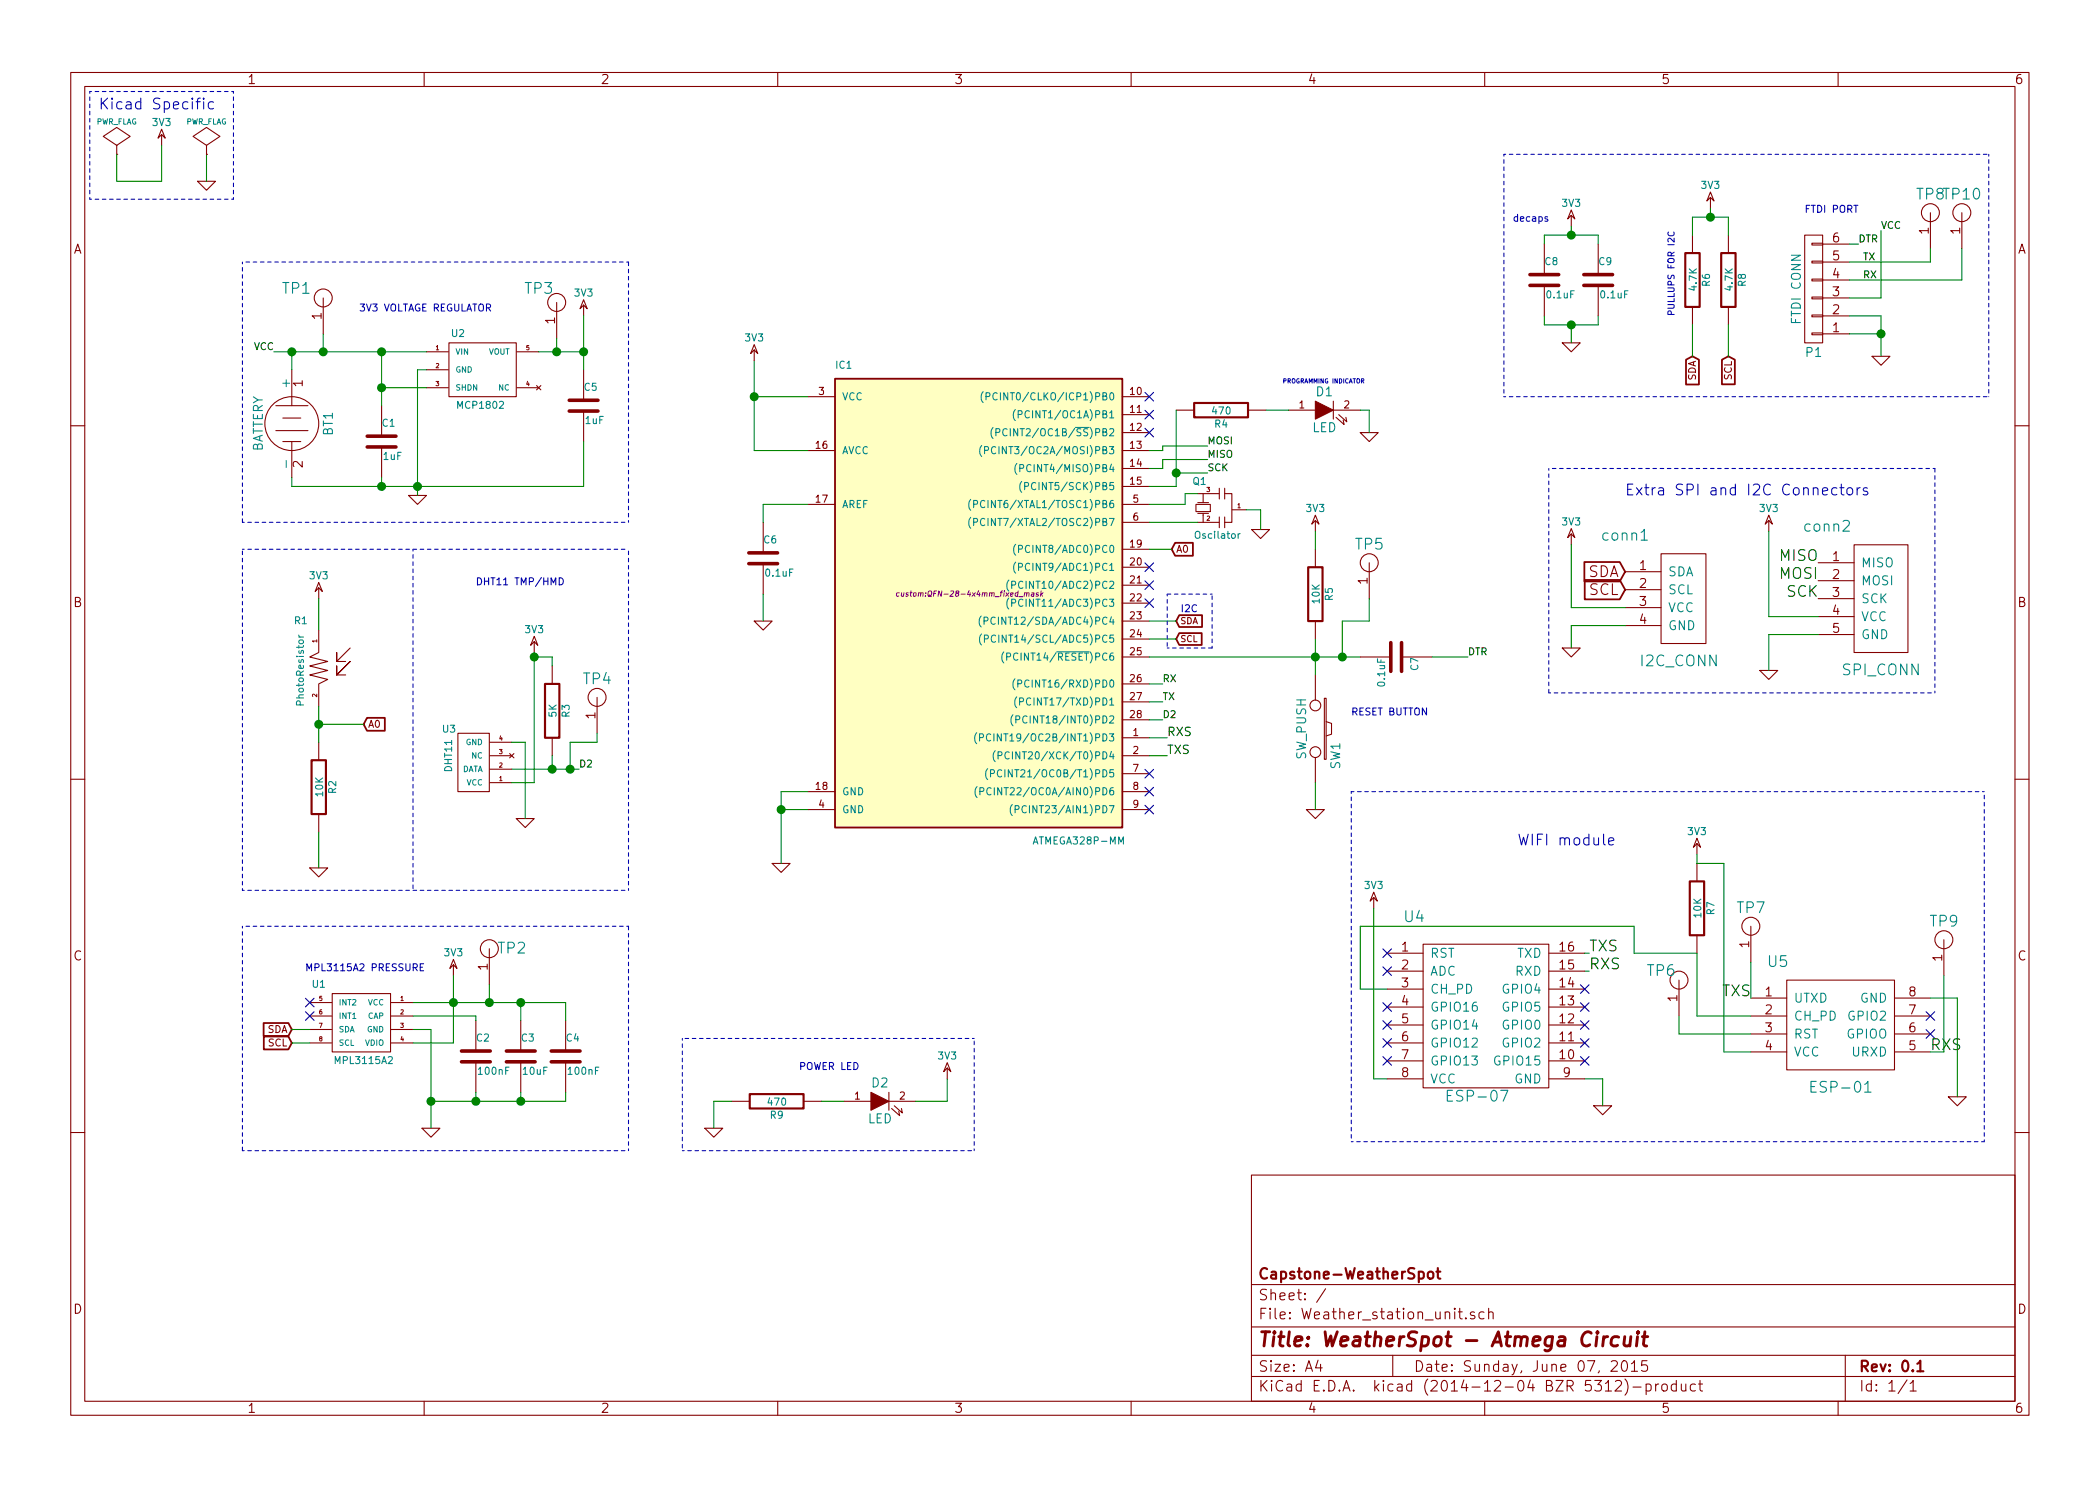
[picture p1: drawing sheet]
EESchema Schematic File Version 2
LIBS:power
LIBS:device
LIBS:transistors
LIBS:conn
LIBS:linear
LIBS:regul
LIBS:74xx
LIBS:cmos4000
LIBS:adc-dac
LIBS:memory
LIBS:xilinx
LIBS:special
LIBS:microcontrollers
LIBS:dsp
LIBS:microchip
LIBS:analog_switches
LIBS:motorola
LIBS:texas
LIBS:intel
LIBS:audio
LIBS:interface
LIBS:digital-audio
LIBS:philips
LIBS:display
LIBS:cypress
LIBS:siliconi
LIBS:opto
LIBS:atmel
LIBS:contrib
LIBS:valves
LIBS:weather_station_library
LIBS:Weather_station_unit-cache
EELAYER 25 0
EELAYER END
$Descr A4 11693 8268
encoding utf-8
Sheet 1 1
Title "WeatherSpot - Atmega Circuit"
Date "Sunday, June 07, 2015"
Rev "0.1"
Comp "Capstone-WeatherSpot"
Comment1 ""
Comment2 ""
Comment3 ""
Comment4 ""
$EndDescr
$Comp
L ATMEGA328P-MM IC1
U 1 1
P 5400 3300
F 0 "IC1" H 4650 4550 40  0000 L BNN
F 1 "ATMEGA328P-MM" H 5750 1900 40  0000 L BNN
F 2 "custom:QFN-28-4x4mm_fixed_mask" H 5400 3300 30  0000 C CIN
F 3 "" H 5400 3300 60  0000 C CNN
	1    5400 3300
	1    0    0    -1  
$EndComp
$Comp
L PWR_FLAG #FLG01
U 1 1
P 650 850
F 0 "#FLG01" H 650 945 30  0001 C CNN
F 1 "PWR_FLAG" H 650 1030 30  0000 C CNN
F 2 "" H 650 850 60  0000 C CNN
F 3 "" H 650 850 60  0000 C CNN
	1    650  850 
	1    0    0    -1  
$EndComp
$Comp
L GND #PWR02
U 1 1
P 1150 1000
F 0 "#PWR02" H 1150 1000 30  0001 C CNN
F 1 "GND" H 1150 930 30  0001 C CNN
F 2 "" H 1150 1000 60  0000 C CNN
F 3 "" H 1150 1000 60  0000 C CNN
	1    1150 1000
	1    0    0    -1  
$EndComp
$Comp
L 3V3 #PWR03
U 1 1
P 900 800
F 0 "#PWR03" H 900 900 40  0001 C CNN
F 1 "3V3" H 900 925 40  0000 C CNN
F 2 "" H 900 800 60  0000 C CNN
F 3 "" H 900 800 60  0000 C CNN
	1    900  800 
	1    0    0    -1  
$EndComp
Text Notes 550  600  0    60   ~ 0
Kicad Specific
$Comp
L 3V3 #PWR04
U 1 1
P 4200 2000
F 0 "#PWR04" H 4200 2100 40  0001 C CNN
F 1 "3V3" H 4200 2125 40  0000 C CNN
F 2 "" H 4200 2000 60  0000 C CNN
F 3 "" H 4200 2000 60  0000 C CNN
	1    4200 2000
	1    0    0    -1  
$EndComp
$Comp
L GND #PWR05
U 1 1
P 4350 4800
F 0 "#PWR05" H 4350 4800 30  0001 C CNN
F 1 "GND" H 4350 4730 30  0001 C CNN
F 2 "" H 4350 4800 60  0000 C CNN
F 3 "" H 4350 4800 60  0000 C CNN
	1    4350 4800
	1    0    0    -1  
$EndComp
$Comp
L C C9
U 1 1
P 8900 1550
F 0 "C9" H 8900 1650 40  0000 L CNN
F 1 "0.1uF" H 8906 1465 40  0000 L CNN
F 2 "Capacitors_SMD:C_0402" H 8938 1400 30  0001 C CNN
F 3 "" H 8900 1550 60  0000 C CNN
	1    8900 1550
	1    0    0    -1  
$EndComp
$Comp
L C C8
U 1 1
P 8600 1550
F 0 "C8" H 8600 1650 40  0000 L CNN
F 1 "0.1uF" H 8606 1465 40  0000 L CNN
F 2 "Capacitors_SMD:C_0402" H 8638 1400 30  0001 C CNN
F 3 "" H 8600 1550 60  0000 C CNN
	1    8600 1550
	1    0    0    -1  
$EndComp
$Comp
L GND #PWR06
U 1 1
P 4250 3450
F 0 "#PWR06" H 4250 3450 30  0001 C CNN
F 1 "GND" H 4250 3380 30  0001 C CNN
F 2 "" H 4250 3450 60  0000 C CNN
F 3 "" H 4250 3450 60  0000 C CNN
	1    4250 3450
	1    0    0    -1  
$EndComp
Text GLabel 6550 3450 2    35   Input ~ 0
SDA
Text GLabel 6550 3550 2    35   Input ~ 0
SCL
$Comp
L C C6
U 1 1
P 4250 3100
F 0 "C6" H 4250 3200 40  0000 L CNN
F 1 "0.1uF" H 4256 3015 40  0000 L CNN
F 2 "Capacitors_SMD:C_0402" H 4288 2950 30  0001 C CNN
F 3 "" H 4250 3100 60  0000 C CNN
	1    4250 3100
	1    0    0    -1  
$EndComp
$Comp
L R R6
U 1 1
P 9425 1550
F 0 "R6" V 9505 1550 40  0000 C CNN
F 1 "4.7K" V 9432 1551 40  0000 C CNN
F 2 "Resistors_SMD:R_0402" V 9355 1550 30  0001 C CNN
F 3 "" H 9425 1550 30  0000 C CNN
	1    9425 1550
	1    0    0    -1  
$EndComp
$Comp
L R R8
U 1 1
P 9625 1550
F 0 "R8" V 9705 1550 40  0000 C CNN
F 1 "4.7K" V 9632 1551 40  0000 C CNN
F 2 "Resistors_SMD:R_0402" V 9555 1550 30  0001 C CNN
F 3 "" H 9625 1550 30  0000 C CNN
	1    9625 1550
	1    0    0    -1  
$EndComp
$Comp
L 3V3 #PWR07
U 1 1
P 9525 1150
F 0 "#PWR07" H 9525 1250 40  0001 C CNN
F 1 "3V3" H 9525 1275 40  0000 C CNN
F 2 "" H 9525 1150 60  0000 C CNN
F 3 "" H 9525 1150 60  0000 C CNN
	1    9525 1150
	1    0    0    -1  
$EndComp
Text Notes 6575 3400 0    39   ~ 0
I2C\n
Text Notes 9325 1750 1    35   ~ 0
PULLUPS FOR I2C\n
$Comp
L SW_PUSH SW1
U 1 1
P 7325 4050
F 0 "SW1" H 7475 4160 50  0000 C CNN
F 1 "SW_PUSH" H 7325 3970 50  0000 C CNN
F 2 "custom:push_switch_SMD" H 7325 4050 60  0001 C CNN
F 3 "" H 7325 4050 60  0000 C CNN
	1    7325 4050
	0    1    1    0   
$EndComp
$Comp
L C C7
U 1 1
P 7775 3650
F 0 "C7" H 7775 3750 40  0000 L CNN
F 1 "0.1uF" H 7781 3565 40  0000 L CNN
F 2 "Capacitors_SMD:C_0402" H 7813 3500 30  0001 C CNN
F 3 "" H 7775 3650 60  0000 C CNN
	1    7775 3650
	0    1    1    0   
$EndComp
$Comp
L R R5
U 1 1
P 7325 3300
F 0 "R5" V 7405 3300 40  0000 C CNN
F 1 "10K" V 7332 3301 40  0000 C CNN
F 2 "Resistors_SMD:R_0402" V 7255 3300 30  0001 C CNN
F 3 "" H 7325 3300 30  0000 C CNN
	1    7325 3300
	1    0    0    -1  
$EndComp
$Comp
L 3V3 #PWR08
U 1 1
P 7325 2950
F 0 "#PWR08" H 7325 3050 40  0001 C CNN
F 1 "3V3" H 7325 3075 40  0000 C CNN
F 2 "" H 7325 2950 60  0000 C CNN
F 3 "" H 7325 2950 60  0000 C CNN
	1    7325 2950
	1    0    0    -1  
$EndComp
$Comp
L GND #PWR09
U 1 1
P 7325 4500
F 0 "#PWR09" H 7325 4500 30  0001 C CNN
F 1 "GND" H 7325 4430 30  0001 C CNN
F 2 "" H 7325 4500 60  0000 C CNN
F 3 "" H 7325 4500 60  0000 C CNN
	1    7325 4500
	1    0    0    -1  
$EndComp
$Comp
L 3V3 #PWR010
U 1 1
P 8750 1250
F 0 "#PWR010" H 8750 1350 40  0001 C CNN
F 1 "3V3" H 8750 1375 40  0000 C CNN
F 2 "" H 8750 1250 60  0000 C CNN
F 3 "" H 8750 1250 60  0000 C CNN
	1    8750 1250
	1    0    0    -1  
$EndComp
$Comp
L GND #PWR011
U 1 1
P 8750 1900
F 0 "#PWR011" H 8750 1900 30  0001 C CNN
F 1 "GND" H 8750 1830 30  0001 C CNN
F 2 "" H 8750 1900 60  0000 C CNN
F 3 "" H 8750 1900 60  0000 C CNN
	1    8750 1900
	1    0    0    -1  
$EndComp
Text Notes 8425 1225 0    39   ~ 0
decaps\n
Text Notes 7525 3975 0    39   ~ 0
RESET BUTTON\n
$Comp
L Oscilator Q1
U 1 1
P 6850 2830
F 0 "Q1" H 7020 2670 39  0000 C CNN
F 1 "Oscilator" H 6920 2970 39  0000 C CNN
F 2 "custom:ceramic_resonator_smd" H 6850 2830 39  0001 C CNN
F 3 "" H 6850 2830 39  0000 C CNN
	1    6850 2830
	-1   0    0    1   
$EndComp
$Comp
L GND #PWR012
U 1 1
P 7020 2940
F 0 "#PWR012" H 7020 2940 30  0001 C CNN
F 1 "GND" H 7020 2870 30  0001 C CNN
F 2 "" H 7020 2940 39  0000 C CNN
F 3 "" H 7020 2940 39  0000 C CNN
	1    7020 2940
	1    0    0    -1  
$EndComp
$Comp
L R R4
U 1 1
P 6800 2275
F 0 "R4" V 6880 2275 40  0000 C CNN
F 1 "470" V 6807 2276 40  0000 C CNN
F 2 "Resistors_SMD:R_0402" V 6730 2275 30  0001 C CNN
F 3 "" H 6800 2275 30  0000 C CNN
	1    6800 2275
	0    1    1    0   
$EndComp
$Comp
L LED D1
U 1 1
P 7375 2275
F 0 "D1" H 7375 2375 50  0000 C CNN
F 1 "LED" H 7375 2175 50  0000 C CNN
F 2 "custom:SMD-0402_LED" H 7375 2275 60  0001 C CNN
F 3 "" H 7375 2275 60  0000 C CNN
	1    7375 2275
	1    0    0    -1  
$EndComp
$Comp
L GND #PWR013
U 1 1
P 7625 2400
F 0 "#PWR013" H 7625 2400 30  0001 C CNN
F 1 "GND" H 7625 2330 30  0001 C CNN
F 2 "" H 7625 2400 39  0000 C CNN
F 3 "" H 7625 2400 39  0000 C CNN
	1    7625 2400
	1    0    0    -1  
$EndComp
$Comp
L CONN_01X06 P1
U 1 1
P 10100 1600
F 0 "P1" H 10100 1950 50  0000 C CNN
F 1 "FTDI CONN" V 10200 1600 50  0000 C CNN
F 2 "custom:FTDI_PORT" H 10100 1600 60  0001 C CNN
F 3 "" H 10100 1600 60  0000 C CNN
	1    10100 1600
	-1   0    0    1   
$EndComp
Text Label 10375 1550 0    39   ~ 0
RX
$Comp
L GND #PWR014
U 1 1
P 10475 1975
F 0 "#PWR014" H 10475 1975 30  0001 C CNN
F 1 "GND" H 10475 1905 30  0001 C CNN
F 2 "" H 10475 1975 39  0000 C CNN
F 3 "" H 10475 1975 39  0000 C CNN
	1    10475 1975
	1    0    0    -1  
$EndComp
Text Label 10375 1450 0    39   ~ 0
TX
Text Label 8175 3650 0    39   ~ 0
DTR
Text Label 10350 1350 0    39   ~ 0
DTR
Text GLabel 9425 1975 3    39   Input ~ 0
SDA
Text GLabel 9625 1975 3    39   Input ~ 0
SCL
Text Label 6475 3800 0    39   ~ 0
RX
Text Label 6475 3900 0    39   ~ 0
TX
Text Notes 10050 1175 0    39   ~ 0
FTDI PORT\n
Text Notes 7600 2125 2    24   ~ 0
PROGRAMMING INDICATOR\n
Text GLabel 6525 3050 2    39   Input ~ 0
A0
NoConn ~ 6400 3150
NoConn ~ 6400 3250
NoConn ~ 6400 3350
NoConn ~ 6400 2200
NoConn ~ 6400 2300
NoConn ~ 6400 2400
NoConn ~ 6400 4300
NoConn ~ 6400 4400
NoConn ~ 6400 4500
$Comp
L MCP1802 U2
U 1 1
P 2675 2050
F 0 "U2" V 2475 1925 39  0000 C CNN
F 1 "MCP1802" V 2875 2050 39  0000 C CNN
F 2 "custom:MCP1802T" H 2675 2050 39  0001 C CNN
F 3 "" H 2675 2050 39  0000 C CNN
	1    2675 2050
	0    1    1    0   
$EndComp
$Comp
L C C5
U 1 1
P 3250 2250
F 0 "C5" H 3250 2350 40  0000 L CNN
F 1 "1uF" H 3256 2165 40  0000 L CNN
F 2 "Capacitors_SMD:C_0402" H 3288 2100 30  0001 C CNN
F 3 "" H 3250 2250 60  0000 C CNN
	1    3250 2250
	1    0    0    -1  
$EndComp
$Comp
L C C1
U 1 1
P 2125 2450
F 0 "C1" H 2125 2550 40  0000 L CNN
F 1 "1uF" H 2131 2365 40  0000 L CNN
F 2 "Capacitors_SMD:C_0402" H 2163 2300 30  0001 C CNN
F 3 "" H 2125 2450 60  0000 C CNN
	1    2125 2450
	1    0    0    -1  
$EndComp
$Comp
L BATTERY BT1
U 1 1
P 1625 2350
F 0 "BT1" H 1625 2550 50  0000 C CNN
F 1 "BATTERY" H 1625 2160 50  0000 C CNN
F 2 "custom:BATT_CONN" H 1625 2350 60  0001 C CNN
F 3 "" H 1625 2350 60  0000 C CNN
	1    1625 2350
	0    1    1    0   
$EndComp
$Comp
L GND #PWR015
U 1 1
P 2325 2750
F 0 "#PWR015" H 2325 2750 30  0001 C CNN
F 1 "GND" H 2325 2680 30  0001 C CNN
F 2 "" H 2325 2750 39  0000 C CNN
F 3 "" H 2325 2750 39  0000 C CNN
	1    2325 2750
	1    0    0    -1  
$EndComp
$Comp
L 3V3 #PWR016
U 1 1
P 3250 1750
F 0 "#PWR016" H 3250 1850 40  0001 C CNN
F 1 "3V3" H 3250 1875 40  0000 C CNN
F 2 "" H 3250 1750 39  0000 C CNN
F 3 "" H 3250 1750 39  0000 C CNN
	1    3250 1750
	1    0    0    -1  
$EndComp
Text Notes 2000 1725 0    39   ~ 0
3V3 VOLTAGE REGULATOR
$Comp
L R R2
U 1 1
P 1775 4375
F 0 "R2" V 1855 4375 40  0000 C CNN
F 1 "10K" V 1782 4376 40  0000 C CNN
F 2 "Resistors_SMD:R_0402" V 1705 4375 30  0001 C CNN
F 3 "" H 1775 4375 30  0000 C CNN
	1    1775 4375
	1    0    0    -1  
$EndComp
$Comp
L PhotoResistor R1
U 1 1
P 1775 3725
F 0 "R1" H 1675 4000 39  0000 C CNN
F 1 "PhotoResistor" V 1675 3725 39  0000 C CNN
F 2 "Socket_Strips:Socket_Strip_Straight_1x02" H 1775 3725 39  0001 C CNN
F 3 "" H 1775 3725 39  0000 C CNN
	1    1775 3725
	1    0    0    -1  
$EndComp
Text GLabel 2025 4025 2    39   Input ~ 0
A0
$Comp
L 3V3 #PWR017
U 1 1
P 1775 3325
F 0 "#PWR017" H 1775 3425 40  0001 C CNN
F 1 "3V3" H 1775 3450 40  0000 C CNN
F 2 "" H 1775 3325 39  0000 C CNN
F 3 "" H 1775 3325 39  0000 C CNN
	1    1775 3325
	1    0    0    -1  
$EndComp
$Comp
L GND #PWR018
U 1 1
P 1775 4825
F 0 "#PWR018" H 1775 4825 30  0001 C CNN
F 1 "GND" H 1775 4755 30  0001 C CNN
F 2 "" H 1775 4825 39  0000 C CNN
F 3 "" H 1775 4825 39  0000 C CNN
	1    1775 4825
	1    0    0    -1  
$EndComp
Text Label 6475 4000 0    39   ~ 0
D2
Text Label 3225 4275 0    39   ~ 0
D2
$Comp
L DHT11 U3
U 1 1
P 2725 4200
F 0 "U3" V 2875 4425 39  0000 C CNN
F 1 "DHT11" H 2725 4425 39  0000 C CNN
F 2 "custom:DHT11" H 2725 4200 39  0001 C CNN
F 3 "" H 2725 4200 39  0000 C CNN
	1    2725 4200
	0    -1   -1   0   
$EndComp
$Comp
L R R3
U 1 1
P 3075 3950
F 0 "R3" V 3155 3950 40  0000 C CNN
F 1 "5K" V 3082 3951 40  0000 C CNN
F 2 "Resistors_SMD:R_0402" V 3005 3950 30  0001 C CNN
F 3 "" H 3075 3950 30  0000 C CNN
	1    3075 3950
	1    0    0    -1  
$EndComp
$Comp
L 3V3 #PWR019
U 1 1
P 2975 3625
F 0 "#PWR019" H 2975 3725 40  0001 C CNN
F 1 "3V3" H 2975 3750 40  0000 C CNN
F 2 "" H 2975 3625 39  0000 C CNN
F 3 "" H 2975 3625 39  0000 C CNN
	1    2975 3625
	1    0    0    -1  
$EndComp
$Comp
L GND #PWR020
U 1 1
P 2925 4550
F 0 "#PWR020" H 2925 4550 30  0001 C CNN
F 1 "GND" H 2925 4480 30  0001 C CNN
F 2 "" H 2925 4550 39  0000 C CNN
F 3 "" H 2925 4550 39  0000 C CNN
	1    2925 4550
	1    0    0    -1  
$EndComp
Text Notes 2650 3250 0    39   ~ 0
DHT11 TMP/HMD
$Comp
L MPL3115A2 U1
U 1 1
P 2175 5750
F 0 "U1" V 1900 5350 39  0000 C CNN
F 1 "MPL3115A2" V 2325 5600 39  0000 C CNN
F 2 "custom:MPL3115A2" H 2175 5750 39  0001 C CNN
F 3 "" H 2175 5750 39  0000 C CNN
	1    2175 5750
	0    1    1    0   
$EndComp
$Comp
L C C3
U 1 1
P 2900 5875
F 0 "C3" H 2900 5975 40  0000 L CNN
F 1 "10uF" H 2906 5790 40  0000 L CNN
F 2 "Capacitors_SMD:C_0402" H 2938 5725 30  0001 C CNN
F 3 "" H 2900 5875 60  0000 C CNN
	1    2900 5875
	1    0    0    -1  
$EndComp
$Comp
L C C4
U 1 1
P 3150 5875
F 0 "C4" H 3150 5975 40  0000 L CNN
F 1 "100nF" H 3156 5790 40  0000 L CNN
F 2 "Capacitors_SMD:C_0402" H 3188 5725 30  0001 C CNN
F 3 "" H 3150 5875 60  0000 C CNN
	1    3150 5875
	1    0    0    -1  
$EndComp
$Comp
L 3V3 #PWR021
U 1 1
P 2525 5425
F 0 "#PWR021" H 2525 5525 40  0001 C CNN
F 1 "3V3" H 2525 5550 40  0000 C CNN
F 2 "" H 2525 5425 39  0000 C CNN
F 3 "" H 2525 5425 39  0000 C CNN
	1    2525 5425
	1    0    0    -1  
$EndComp
$Comp
L C C2
U 1 1
P 2650 5875
F 0 "C2" H 2650 5975 40  0000 L CNN
F 1 "100nF" H 2656 5790 40  0000 L CNN
F 2 "Capacitors_SMD:C_0402" H 2688 5725 30  0001 C CNN
F 3 "" H 2650 5875 60  0000 C CNN
	1    2650 5875
	1    0    0    -1  
$EndComp
$Comp
L GND #PWR022
U 1 1
P 2400 6275
F 0 "#PWR022" H 2400 6275 30  0001 C CNN
F 1 "GND" H 2400 6205 30  0001 C CNN
F 2 "" H 2400 6275 39  0000 C CNN
F 3 "" H 2400 6275 39  0000 C CNN
	1    2400 6275
	1    0    0    -1  
$EndComp
Text GLabel 1625 5725 0    39   Input ~ 0
SDA
Text GLabel 1625 5800 0    39   Input ~ 0
SCL
NoConn ~ 1725 5650
NoConn ~ 1725 5575
Text Notes 1700 5400 0    39   ~ 0
MPL3115A2 PRESSURE\n
$Comp
L ESP-01 U5
U 1 1
P 10000 5750
F 0 "U5" H 9900 6150 60  0000 C CNN
F 1 "ESP-01" H 10250 5450 60  0000 C CNN
F 2 "custom:ESP-01" H 10000 5750 60  0001 C CNN
F 3 "" H 10000 5750 60  0000 C CNN
	1    10000 5750
	1    0    0    -1  
$EndComp
$Comp
L ESP-07 U4
U 1 1
P 8075 5550
F 0 "U4" H 7875 6000 60  0000 C CNN
F 1 "ESP-07" H 8225 5000 60  0000 C CNN
F 2 "custom:ESP-07" H 8075 5550 60  0001 C CNN
F 3 "" H 8075 5550 60  0000 C CNN
	1    8075 5550
	1    0    0    -1  
$EndComp
Text Label 9750 5550 2    60   ~ 0
TXS
$Comp
L 3V3 #PWR023
U 1 1
P 9450 4750
F 0 "#PWR023" H 9450 4850 40  0001 C CNN
F 1 "3V3" H 9450 4875 40  0000 C CNN
F 2 "" H 9450 4750 60  0000 C CNN
F 3 "" H 9450 4750 60  0000 C CNN
	1    9450 4750
	1    0    0    -1  
$EndComp
$Comp
L Test_Point TP6
U 1 1
P 9350 5650
F 0 "TP6" H 9250 5900 60  0000 C CNN
F 1 "Test_Point" H 9350 5500 60  0001 C CNN
F 2 "custom:TEST_POINT" H 9350 5650 60  0001 C CNN
F 3 "" H 9350 5650 60  0000 C CNN
	1    9350 5650
	1    0    0    -1  
$EndComp
$Comp
L R R7
U 1 1
P 9450 5050
F 0 "R7" V 9530 5050 40  0000 C CNN
F 1 "10K" V 9457 5051 40  0000 C CNN
F 2 "Resistors_SMD:R_0402" V 9380 5050 30  0001 C CNN
F 3 "" H 9450 5050 30  0000 C CNN
	1    9450 5050
	1    0    0    -1  
$EndComp
Wire Wire Line
	1150 850  1150 1000
Wire Wire Line
	650  850  650  1000
Wire Wire Line
	650  1000 900  1000
Wire Wire Line
	900  1000 900  800 
Wire Wire Line
	4350 4400 4350 4800
Wire Wire Line
	4350 4400 4500 4400
Wire Wire Line
	4500 4500 4350 4500
Connection ~ 4350 4500
Wire Notes Line
	500  500  500  1100
Wire Notes Line
	500  1100 1300 1100
Wire Notes Line
	1300 1100 1300 500 
Wire Notes Line
	1300 500  500  500 
Wire Wire Line
	4200 2200 4500 2200
Connection ~ 4200 2200
Wire Wire Line
	9425 1300 9425 1200
Wire Wire Line
	9425 1200 9625 1200
Wire Wire Line
	9525 1200 9525 1150
Wire Wire Line
	9625 1200 9625 1300
Connection ~ 9525 1200
Wire Wire Line
	8175 3650 7975 3650
Wire Wire Line
	7325 2950 7325 3050
Wire Wire Line
	4200 2500 4500 2500
Wire Wire Line
	4200 2000 4200 2500
Wire Wire Line
	4250 3300 4250 3450
Wire Wire Line
	4250 2900 4250 2800
Wire Wire Line
	4250 2800 4500 2800
Wire Wire Line
	8600 1350 8600 1300
Wire Wire Line
	8600 1300 8900 1300
Wire Wire Line
	8750 1300 8750 1250
Wire Wire Line
	8900 1300 8900 1350
Connection ~ 8750 1300
Wire Wire Line
	8600 1750 8600 1800
Wire Wire Line
	8600 1800 8900 1800
Wire Wire Line
	8750 1800 8750 1900
Wire Wire Line
	8900 1800 8900 1750
Connection ~ 8750 1800
Wire Wire Line
	6400 3450 6550 3450
Wire Wire Line
	6400 3550 6550 3550
Wire Wire Line
	6400 3650 7575 3650
Wire Notes Line
	6500 3300 6500 3600
Wire Notes Line
	6500 3600 6750 3600
Wire Notes Line
	6750 3600 6750 3300
Wire Notes Line
	6750 3300 6500 3300
Wire Wire Line
	7325 3550 7325 3750
Connection ~ 7325 3650
Wire Wire Line
	7325 4350 7325 4500
Wire Wire Line
	6400 2800 6600 2800
Wire Wire Line
	6400 2900 6670 2900
Wire Wire Line
	6600 2800 6600 2740
Wire Wire Line
	6600 2740 6670 2740
Wire Wire Line
	6940 2830 7020 2830
Wire Wire Line
	7020 2830 7020 2940
Wire Wire Line
	10300 1650 10475 1650
Wire Wire Line
	10475 1650 10475 1275
Wire Wire Line
	10300 1850 10475 1850
Wire Wire Line
	10475 1750 10475 1975
Wire Wire Line
	10300 1750 10475 1750
Connection ~ 10475 1850
Wire Wire Line
	10300 1550 10925 1550
Wire Wire Line
	10300 1450 10750 1450
Wire Wire Line
	10350 1350 10300 1350
Wire Wire Line
	9425 1800 9425 1975
Wire Wire Line
	9625 1975 9625 1800
Wire Wire Line
	6400 3900 6475 3900
Wire Wire Line
	6475 3800 6400 3800
Wire Wire Line
	6400 3050 6525 3050
Wire Wire Line
	6550 2700 6400 2700
Wire Wire Line
	6550 2275 6550 2700
Wire Notes Line
	8375 850  8375 2200
Wire Notes Line
	8375 2200 11075 2200
Wire Notes Line
	8375 850  11075 850 
Wire Wire Line
	2125 1950 2125 2250
Wire Wire Line
	2125 2150 2375 2150
Connection ~ 2125 2150
Connection ~ 2125 1950
Wire Wire Line
	1625 2050 1625 1950
Wire Wire Line
	1525 1950 2375 1950
Wire Wire Line
	2375 2050 2325 2050
Wire Wire Line
	2325 2050 2325 2750
Wire Wire Line
	1625 2650 1625 2700
Wire Wire Line
	1625 2700 3250 2700
Connection ~ 2325 2700
Wire Wire Line
	2125 2650 2125 2700
Connection ~ 2125 2700
Wire Wire Line
	3000 1950 3250 1950
Wire Wire Line
	3250 1750 3250 2050
Wire Wire Line
	3250 2700 3250 2450
Connection ~ 3250 1950
Wire Wire Line
	1775 3500 1775 3325
Wire Wire Line
	1775 3925 1775 4125
Wire Wire Line
	1775 4025 2025 4025
Connection ~ 1775 4025
Wire Wire Line
	1775 4625 1775 4825
Wire Wire Line
	6400 4000 6475 4000
Wire Wire Line
	2850 4275 3225 4275
Wire Wire Line
	3075 4200 3075 4275
Connection ~ 3075 4275
Wire Wire Line
	2975 4350 2850 4350
Wire Wire Line
	2975 3625 2975 4350
Wire Wire Line
	3075 3700 3075 3650
Wire Wire Line
	3075 3650 2975 3650
Connection ~ 2975 3650
Wire Wire Line
	2850 4125 2925 4125
Wire Wire Line
	2925 4125 2925 4550
Wire Wire Line
	2525 5425 2525 5800
Connection ~ 2525 5575
Wire Wire Line
	2300 5575 3150 5575
Wire Wire Line
	2900 5575 2900 5675
Wire Wire Line
	3150 5575 3150 5675
Connection ~ 2900 5575
Wire Wire Line
	2650 5675 2650 5650
Wire Wire Line
	2650 5650 2300 5650
Wire Wire Line
	2300 5725 2400 5725
Wire Wire Line
	2400 5725 2400 6275
Wire Wire Line
	2525 5800 2300 5800
Wire Wire Line
	1625 5725 1725 5725
Wire Wire Line
	1625 5800 1725 5800
Wire Wire Line
	2400 6125 3150 6125
Wire Wire Line
	2650 6125 2650 6075
Connection ~ 2400 6125
Wire Wire Line
	2900 6125 2900 6075
Connection ~ 2650 6125
Wire Wire Line
	3150 6125 3150 6075
Connection ~ 2900 6125
Wire Wire Line
	7050 2275 7175 2275
Wire Wire Line
	7625 2400 7625 2275
Wire Wire Line
	7625 2275 7575 2275
Wire Notes Line
	1350 1450 1350 2900
Wire Notes Line
	1350 2900 3500 2900
Wire Notes Line
	3500 2900 3500 1450
Wire Notes Line
	3500 1450 1350 1450
Wire Notes Line
	1350 3050 3500 3050
Wire Notes Line
	2300 3050 2300 4950
Wire Notes Line
	1350 4950 3500 4950
Wire Notes Line
	1350 4950 1350 3050
Wire Notes Line
	3500 4950 3500 3050
Wire Notes Line
	1350 5150 1350 6400
Wire Notes Line
	1350 6400 3500 6400
Wire Notes Line
	3500 6400 3500 5150
Wire Notes Line
	3500 5150 1350 5150
Wire Wire Line
	9450 5650 9750 5650
Wire Wire Line
	9450 5300 9450 5650
Wire Wire Line
	9600 5850 9750 5850
Wire Wire Line
	9600 4800 9600 5850
$Comp
L GND #PWR024
U 1 1
P 10900 6100
F 0 "#PWR024" H 10900 6100 30  0001 C CNN
F 1 "GND" H 10900 6030 30  0001 C CNN
F 2 "" H 10900 6100 60  0000 C CNN
F 3 "" H 10900 6100 60  0000 C CNN
	1    10900 6100
	1    0    0    -1  
$EndComp
Wire Wire Line
	10750 5550 10900 5550
Wire Wire Line
	10900 5550 10900 6100
NoConn ~ 10750 5650
NoConn ~ 10750 5750
Text Label 10750 5850 0    60   ~ 0
RXS
Text Label 8850 5400 0    60   ~ 0
RXS
Text Label 8850 5300 0    60   ~ 0
TXS
$Comp
L GND #PWR025
U 1 1
P 8925 6150
F 0 "#PWR025" H 8925 6150 30  0001 C CNN
F 1 "GND" H 8925 6080 30  0001 C CNN
F 2 "" H 8925 6150 60  0000 C CNN
F 3 "" H 8925 6150 60  0000 C CNN
	1    8925 6150
	1    0    0    -1  
$EndComp
$Comp
L 3V3 #PWR026
U 1 1
P 7650 5050
F 0 "#PWR026" H 7650 5150 40  0001 C CNN
F 1 "3V3" H 7650 5175 40  0000 C CNN
F 2 "" H 7650 5050 60  0000 C CNN
F 3 "" H 7650 5050 60  0000 C CNN
	1    7650 5050
	1    0    0    -1  
$EndComp
Wire Wire Line
	9600 4800 9450 4800
Wire Wire Line
	9450 4800 9450 4750
Wire Wire Line
	9100 5300 9450 5300
Wire Wire Line
	9350 5650 9350 5750
Wire Wire Line
	9350 5750 9750 5750
Wire Notes Line
	7525 4400 7525 6350
Wire Notes Line
	7525 6350 11050 6350
Wire Notes Line
	11050 6350 11050 4400
Wire Notes Line
	11050 4400 7525 4400
Text Notes 8450 4700 0    60   ~ 0
WIFI module
Text Label 6500 4100 0    47   ~ 0
RXS
Text Label 6500 4200 0    47   ~ 0
TXS
Wire Wire Line
	6400 4100 6500 4100
Wire Wire Line
	6500 4200 6400 4200
$Comp
L Test_Point TP1
U 1 1
P 1800 1850
F 0 "TP1" H 1650 2100 60  0000 C CNN
F 1 "Test_Point" H 1800 1700 60  0001 C CNN
F 2 "custom:TEST_POINT" H 1800 1850 60  0001 C CNN
F 3 "" H 1800 1850 60  0000 C CNN
	1    1800 1850
	1    0    0    -1  
$EndComp
Wire Wire Line
	1800 1850 1800 1950
Connection ~ 1800 1950
$Comp
L Test_Point TP4
U 1 1
P 3325 4075
F 0 "TP4" H 3325 4375 60  0000 C CNN
F 1 "Test_Point" H 3325 3925 60  0001 C CNN
F 2 "custom:TEST_POINT" H 3325 4075 60  0001 C CNN
F 3 "" H 3325 4075 60  0000 C CNN
	1    3325 4075
	1    0    0    -1  
$EndComp
Wire Wire Line
	3175 4275 3175 4125
Wire Wire Line
	3175 4125 3325 4125
Wire Wire Line
	3325 4125 3325 4075
Connection ~ 3175 4275
$Comp
L Test_Point TP2
U 1 1
P 2725 5475
F 0 "TP2" H 2850 5675 60  0000 C CNN
F 1 "Test_Point" H 2725 5325 60  0001 C CNN
F 2 "custom:TEST_POINT" H 2725 5475 60  0001 C CNN
F 3 "" H 2725 5475 60  0000 C CNN
	1    2725 5475
	1    0    0    -1  
$EndComp
Wire Wire Line
	2725 5475 2725 5575
Connection ~ 2725 5575
$Comp
L Test_Point TP5
U 1 1
P 7625 3325
F 0 "TP5" H 7625 3625 60  0000 C CNN
F 1 "Test_Point" H 7625 3175 60  0001 C CNN
F 2 "custom:TEST_POINT" H 7625 3325 60  0001 C CNN
F 3 "" H 7625 3325 60  0000 C CNN
	1    7625 3325
	1    0    0    -1  
$EndComp
Wire Wire Line
	7625 3325 7625 3450
Wire Wire Line
	7625 3450 7475 3450
Wire Wire Line
	7475 3450 7475 3650
Connection ~ 7475 3650
$Comp
L Test_Point TP7
U 1 1
P 9750 5350
F 0 "TP7" H 9750 5650 60  0000 C CNN
F 1 "Test_Point" H 9750 5200 60  0001 C CNN
F 2 "custom:TEST_POINT" H 9750 5350 60  0001 C CNN
F 3 "" H 9750 5350 60  0000 C CNN
	1    9750 5350
	1    0    0    -1  
$EndComp
Wire Wire Line
	9750 5350 9750 5550
$Comp
L Test_Point TP9
U 1 1
P 10825 5425
F 0 "TP9" H 10825 5725 60  0000 C CNN
F 1 "Test_Point" H 10825 5275 60  0001 C CNN
F 2 "custom:TEST_POINT" H 10825 5425 60  0001 C CNN
F 3 "" H 10825 5425 60  0000 C CNN
	1    10825 5425
	1    0    0    -1  
$EndComp
Wire Wire Line
	10825 5425 10825 5850
Wire Wire Line
	10825 5850 10750 5850
$Comp
L Test_Point TP3
U 1 1
P 3100 1875
F 0 "TP3" H 3000 2150 60  0000 C CNN
F 1 "Test_Point" H 3100 1725 60  0001 C CNN
F 2 "custom:TEST_POINT" H 3100 1875 60  0001 C CNN
F 3 "" H 3100 1875 60  0000 C CNN
	1    3100 1875
	1    0    0    -1  
$EndComp
Wire Wire Line
	3100 1875 3100 1950
Connection ~ 3100 1950
$Comp
L Test_Point TP8
U 1 1
P 10750 1375
F 0 "TP8" H 10750 1675 60  0000 C CNN
F 1 "Test_Point" H 10750 1225 60  0001 C CNN
F 2 "custom:TEST_POINT" H 10750 1375 60  0001 C CNN
F 3 "" H 10750 1375 60  0000 C CNN
	1    10750 1375
	1    0    0    -1  
$EndComp
Wire Wire Line
	10750 1450 10750 1375
$Comp
L Test_Point TP10
U 1 1
P 10925 1375
F 0 "TP10" H 10925 1675 60  0000 C CNN
F 1 "Test_Point" H 10925 1225 60  0001 C CNN
F 2 "custom:TEST_POINT" H 10925 1375 60  0001 C CNN
F 3 "" H 10925 1375 60  0000 C CNN
	1    10925 1375
	1    0    0    -1  
$EndComp
Wire Wire Line
	10925 1550 10925 1375
Wire Notes Line
	11075 850  11075 2200
$Comp
L SPI_CONN conn2
U 1 1
P 10125 3275
F 0 "conn2" H 10175 3625 60  0000 C CNN
F 1 "SPI_CONN" H 10475 2825 60  0000 C CNN
F 2 "custom:SPI_CONN" H 10125 3275 60  0001 C CNN
F 3 "" H 10125 3275 60  0000 C CNN
	1    10125 3275
	1    0    0    -1  
$EndComp
Text Label 10125 3125 2    60   ~ 0
MISO
Text Label 10125 3225 2    60   ~ 0
MOSI
Text Label 10125 3325 2    60   ~ 0
SCK
$Comp
L 3V3 #PWR027
U 1 1
P 9850 2950
F 0 "#PWR027" H 9850 3050 40  0001 C CNN
F 1 "3V3" H 9850 3075 40  0000 C CNN
F 2 "" H 9850 2950 60  0000 C CNN
F 3 "" H 9850 2950 60  0000 C CNN
	1    9850 2950
	1    0    0    -1  
$EndComp
Wire Wire Line
	9850 2950 9850 3425
Wire Wire Line
	9850 3425 10125 3425
$Comp
L GND #PWR028
U 1 1
P 9850 3725
F 0 "#PWR028" H 9850 3725 30  0001 C CNN
F 1 "GND" H 9850 3655 30  0001 C CNN
F 2 "" H 9850 3725 60  0000 C CNN
F 3 "" H 9850 3725 60  0000 C CNN
	1    9850 3725
	1    0    0    -1  
$EndComp
Wire Wire Line
	9850 3725 9850 3525
Wire Wire Line
	9850 3525 10125 3525
$Comp
L I2C_CONN conn1
U 1 1
P 9050 3325
F 0 "conn1" H 9050 3675 60  0000 C CNN
F 1 "I2C_CONN" H 9350 2975 60  0000 C CNN
F 2 "custom:I2C_CONN" H 9050 3325 60  0001 C CNN
F 3 "" H 9050 3325 60  0000 C CNN
	1    9050 3325
	1    0    0    -1  
$EndComp
Text GLabel 9050 3175 0    60   Input ~ 0
SDA
Text GLabel 9050 3275 0    60   Input ~ 0
SCL
$Comp
L 3V3 #PWR029
U 1 1
P 8750 3025
F 0 "#PWR029" H 8750 3125 40  0001 C CNN
F 1 "3V3" H 8750 3150 40  0000 C CNN
F 2 "" H 8750 3025 60  0000 C CNN
F 3 "" H 8750 3025 60  0000 C CNN
	1    8750 3025
	1    0    0    -1  
$EndComp
Wire Wire Line
	8750 3025 8750 3375
Wire Wire Line
	8750 3375 9050 3375
$Comp
L GND #PWR030
U 1 1
P 8750 3600
F 0 "#PWR030" H 8750 3600 30  0001 C CNN
F 1 "GND" H 8750 3530 30  0001 C CNN
F 2 "" H 8750 3600 60  0000 C CNN
F 3 "" H 8750 3600 60  0000 C CNN
	1    8750 3600
	1    0    0    -1  
$EndComp
Wire Wire Line
	8750 3600 8750 3475
Wire Wire Line
	8750 3475 9050 3475
Wire Notes Line
	8625 2600 8625 3850
Wire Notes Line
	8625 3850 10775 3850
Wire Notes Line
	10775 3850 10775 2600
Wire Notes Line
	10775 2600 8625 2600
Text Notes 9050 2750 0    60   ~ 0
Extra SPI and I2C Connectors
Text Label 6725 2625 0    39   ~ 0
SCK
Text Label 6725 2550 0    39   ~ 0
MISO
Text Label 6725 2475 0    39   ~ 0
MOSI
Wire Wire Line
	6725 2625 6550 2625
Connection ~ 6550 2625
Wire Wire Line
	6400 2600 6475 2600
Wire Wire Line
	6475 2600 6475 2550
Wire Wire Line
	6475 2550 6725 2550
Wire Wire Line
	6400 2500 6475 2500
Wire Wire Line
	6475 2500 6475 2475
Wire Wire Line
	6475 2475 6725 2475
$Comp
L PWR_FLAG #FLG031
U 1 1
P 1150 850
F 0 "#FLG031" H 1150 945 30  0001 C CNN
F 1 "PWR_FLAG" H 1150 1030 30  0000 C CNN
F 2 "" H 1150 850 60  0000 C CNN
F 3 "" H 1150 850 60  0000 C CNN
	1    1150 850 
	1    0    0    -1  
$EndComp
Text Label 1525 1950 2    39   ~ 0
VCC
Connection ~ 1625 1950
Text Label 10475 1275 0    39   ~ 0
VCC
$Comp
L LED D2
U 1 1
P 4900 6125
F 0 "D2" H 4900 6225 50  0000 C CNN
F 1 "LED" H 4900 6025 50  0000 C CNN
F 2 "custom:SMD-0402_LED" H 4900 6125 60  0001 C CNN
F 3 "" H 4900 6125 60  0000 C CNN
	1    4900 6125
	1    0    0    -1  
$EndComp
$Comp
L GND #PWR032
U 1 1
P 3975 6275
F 0 "#PWR032" H 3975 6275 30  0001 C CNN
F 1 "GND" H 3975 6205 30  0001 C CNN
F 2 "" H 3975 6275 39  0000 C CNN
F 3 "" H 3975 6275 39  0000 C CNN
	1    3975 6275
	1    0    0    -1  
$EndComp
$Comp
L R R9
U 1 1
P 4325 6125
F 0 "R9" V 4405 6125 40  0000 C CNN
F 1 "470" V 4332 6126 40  0000 C CNN
F 2 "Resistors_SMD:R_0402" V 4255 6125 30  0001 C CNN
F 3 "" H 4325 6125 30  0000 C CNN
	1    4325 6125
	0    1    1    0   
$EndComp
$Comp
L 3V3 #PWR033
U 1 1
P 5275 6000
F 0 "#PWR033" H 5275 6100 40  0001 C CNN
F 1 "3V3" H 5275 6125 40  0000 C CNN
F 2 "" H 5275 6000 39  0000 C CNN
F 3 "" H 5275 6000 39  0000 C CNN
	1    5275 6000
	1    0    0    -1  
$EndComp
Wire Wire Line
	3975 6275 3975 6125
Wire Wire Line
	3975 6125 4075 6125
Wire Wire Line
	4575 6125 4700 6125
Wire Wire Line
	5100 6125 5275 6125
Wire Wire Line
	5275 6125 5275 6000
Text Notes 4450 5950 0    39   ~ 0
POWER LED
Wire Notes Line
	3800 5775 3800 6400
Wire Notes Line
	3800 6400 5425 6400
Wire Notes Line
	5425 6400 5425 5775
Wire Notes Line
	5425 5775 3800 5775
Wire Wire Line
	8825 5400 8850 5400
Wire Wire Line
	8850 5300 8825 5300
Wire Wire Line
	7725 5500 7575 5500
Wire Wire Line
	7575 5500 7575 5150
Wire Wire Line
	7575 5150 9100 5150
Wire Wire Line
	9100 5150 9100 5300
Wire Wire Line
	7725 6000 7650 6000
Wire Wire Line
	7650 6000 7650 5050
Wire Wire Line
	8825 6000 8925 6000
Wire Wire Line
	8925 6000 8925 6150
NoConn ~ 8825 5500
NoConn ~ 8825 5600
NoConn ~ 8825 5700
NoConn ~ 8825 5800
NoConn ~ 8825 5900
NoConn ~ 7725 5300
NoConn ~ 7725 5400
NoConn ~ 7725 5600
NoConn ~ 7725 5700
NoConn ~ 7725 5800
NoConn ~ 7725 5900
$EndSCHEMATC
